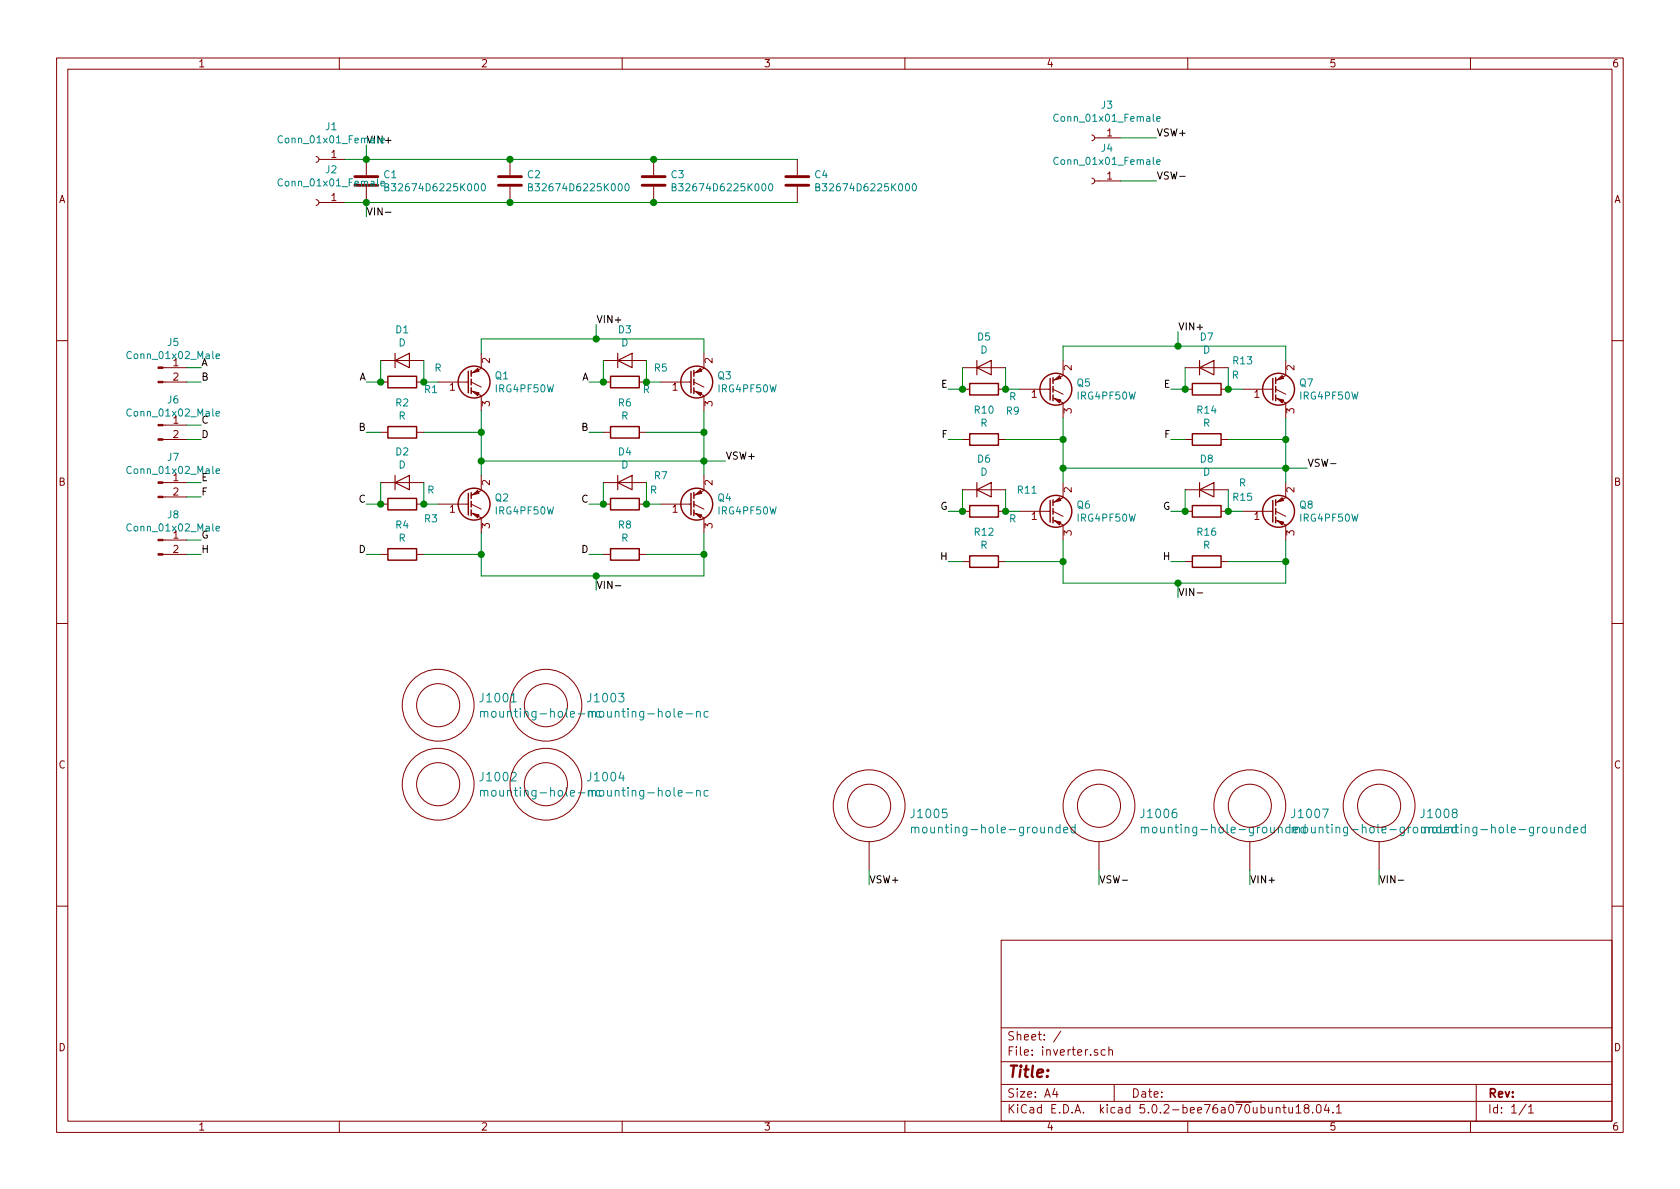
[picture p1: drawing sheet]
EESchema Schematic File Version 4
LIBS:inverter-cache
EELAYER 26 0
EELAYER END
$Descr A4 11693 8268
encoding utf-8
Sheet 1 1
Title ""
Date ""
Rev ""
Comp ""
Comment1 ""
Comment2 ""
Comment3 ""
Comment4 ""
$EndDescr
$Comp
L Transistor_IGBT:IRG4PF50W Q1
U 1 1
P 3250 2650
F 0 "Q1" H 3441 2696 50  0000 L CNN
F 1 "IRG4PF50W" H 3441 2605 50  0000 L CNN
F 2 "Package_TO_SOT_THT:TO-247-3_Vertical" H 3450 2575 50  0001 L CIN
F 3 "http://www.irf.com/product-info/datasheets/data/irg4pf50w.pdf" H 3250 2650 50  0001 L CNN
	1    3250 2650
	1    0    0    -1  
$EndComp
$Comp
L Transistor_IGBT:IRG4PF50W Q2
U 1 1
P 3250 3500
F 0 "Q2" H 3441 3546 50  0000 L CNN
F 1 "IRG4PF50W" H 3441 3455 50  0000 L CNN
F 2 "Package_TO_SOT_THT:TO-247-3_Vertical" H 3450 3425 50  0001 L CIN
F 3 "http://www.irf.com/product-info/datasheets/data/irg4pf50w.pdf" H 3250 3500 50  0001 L CNN
	1    3250 3500
	1    0    0    -1  
$EndComp
$Comp
L Transistor_IGBT:IRG4PF50W Q4
U 1 1
P 4800 3500
F 0 "Q4" H 4991 3546 50  0000 L CNN
F 1 "IRG4PF50W" H 4991 3455 50  0000 L CNN
F 2 "Package_TO_SOT_THT:TO-247-3_Vertical" H 5000 3425 50  0001 L CIN
F 3 "http://www.irf.com/product-info/datasheets/data/irg4pf50w.pdf" H 4800 3500 50  0001 L CNN
	1    4800 3500
	1    0    0    -1  
$EndComp
$Comp
L Device:R R3
U 1 1
P 2800 3500
F 0 "R3" V 2900 3700 50  0000 C CNN
F 1 "R" V 2700 3700 50  0000 C CNN
F 2 "Resistor_SMD:R_1206_3216Metric" V 2730 3500 50  0001 C CNN
F 3 "~" H 2800 3500 50  0001 C CNN
	1    2800 3500
	0    1    1    0   
$EndComp
$Comp
L Device:R R1
U 1 1
P 2800 2650
F 0 "R1" V 2850 2850 50  0000 C CNN
F 1 "R" V 2700 2900 50  0000 C CNN
F 2 "Resistor_SMD:R_1206_3216Metric" V 2730 2650 50  0001 C CNN
F 3 "~" H 2800 2650 50  0001 C CNN
	1    2800 2650
	0    1    1    0   
$EndComp
$Comp
L Device:R R2
U 1 1
P 2800 3000
F 0 "R2" V 2593 3000 50  0000 C CNN
F 1 "R" V 2684 3000 50  0000 C CNN
F 2 "Resistor_SMD:R_1206_3216Metric" V 2730 3000 50  0001 C CNN
F 3 "~" H 2800 3000 50  0001 C CNN
	1    2800 3000
	0    1    1    0   
$EndComp
$Comp
L Device:R R4
U 1 1
P 2800 3850
F 0 "R4" V 2593 3850 50  0000 C CNN
F 1 "R" V 2684 3850 50  0000 C CNN
F 2 "Resistor_SMD:R_1206_3216Metric" V 2730 3850 50  0001 C CNN
F 3 "~" H 2800 3850 50  0001 C CNN
	1    2800 3850
	0    1    1    0   
$EndComp
$Comp
L Device:R R5
U 1 1
P 4350 2650
F 0 "R5" V 4250 2900 50  0000 C CNN
F 1 "R" V 4400 2800 50  0000 C CNN
F 2 "Resistor_SMD:R_1206_3216Metric" V 4280 2650 50  0001 C CNN
F 3 "~" H 4350 2650 50  0001 C CNN
	1    4350 2650
	0    1    1    0   
$EndComp
$Comp
L Device:R R7
U 1 1
P 4350 3500
F 0 "R7" V 4150 3750 50  0000 C CNN
F 1 "R" V 4250 3700 50  0000 C CNN
F 2 "Resistor_SMD:R_1206_3216Metric" V 4280 3500 50  0001 C CNN
F 3 "~" H 4350 3500 50  0001 C CNN
	1    4350 3500
	0    1    1    0   
$EndComp
$Comp
L Device:R R8
U 1 1
P 4350 3850
F 0 "R8" V 4143 3850 50  0000 C CNN
F 1 "R" V 4234 3850 50  0000 C CNN
F 2 "Resistor_SMD:R_1206_3216Metric" V 4280 3850 50  0001 C CNN
F 3 "~" H 4350 3850 50  0001 C CNN
	1    4350 3850
	0    1    1    0   
$EndComp
$Comp
L Device:R R6
U 1 1
P 4350 3000
F 0 "R6" V 4143 3000 50  0000 C CNN
F 1 "R" V 4234 3000 50  0000 C CNN
F 2 "Resistor_SMD:R_1206_3216Metric" V 4280 3000 50  0001 C CNN
F 3 "~" H 4350 3000 50  0001 C CNN
	1    4350 3000
	0    1    1    0   
$EndComp
Wire Wire Line
	3350 2450 3350 2350
Wire Wire Line
	3350 2350 4150 2350
Wire Wire Line
	4900 2350 4900 2450
Wire Wire Line
	4500 2650 4600 2650
Wire Wire Line
	4500 3000 4900 3000
Wire Wire Line
	4900 3000 4900 2850
Wire Wire Line
	4900 3000 4900 3200
Connection ~ 4900 3000
Wire Wire Line
	4200 3000 4100 3000
Wire Wire Line
	4200 2650 4100 2650
Wire Wire Line
	2650 3000 2550 3000
Wire Wire Line
	2950 3000 3350 3000
Wire Wire Line
	3350 3000 3350 2850
Wire Wire Line
	3350 3000 3350 3200
Connection ~ 3350 3000
Wire Wire Line
	3050 3500 2950 3500
Wire Wire Line
	3350 3700 3350 3850
Wire Wire Line
	3350 3850 2950 3850
Wire Wire Line
	4500 3500 4600 3500
Wire Wire Line
	4500 3850 4900 3850
Wire Wire Line
	4900 3850 4900 3700
Wire Wire Line
	3350 3850 3350 4000
Wire Wire Line
	3350 4000 4150 4000
Wire Wire Line
	4900 4000 4900 3850
Connection ~ 3350 3850
Connection ~ 4900 3850
Wire Wire Line
	4150 2350 4150 2250
Connection ~ 4150 2350
Wire Wire Line
	4150 2350 4900 2350
Wire Wire Line
	4150 4000 4150 4100
Connection ~ 4150 4000
Wire Wire Line
	4150 4000 4900 4000
Wire Wire Line
	3350 3200 4900 3200
Connection ~ 3350 3200
Wire Wire Line
	3350 3200 3350 3300
Connection ~ 4900 3200
Wire Wire Line
	4900 3200 4900 3300
Wire Wire Line
	4900 3200 5050 3200
Text Label 5050 3200 0    50   ~ 0
VSW+
Text Label 4150 2250 0    50   ~ 0
VIN+
Text Label 4150 4100 0    50   ~ 0
VIN-
Wire Wire Line
	2650 3500 2550 3500
Wire Wire Line
	2650 3850 2550 3850
Wire Wire Line
	4200 3500 4100 3500
Wire Wire Line
	4200 3850 4100 3850
Text Label 2550 2650 2    50   ~ 0
A
Text Label 4100 2650 2    50   ~ 0
A
Text Label 2550 3000 2    50   ~ 0
B
Text Label 4100 3000 2    50   ~ 0
B
Text Label 2550 3500 2    50   ~ 0
C
Text Label 4100 3500 2    50   ~ 0
C
Text Label 2550 3850 2    50   ~ 0
D
Text Label 4100 3850 2    50   ~ 0
D
$Comp
L Device:C C2
U 1 1
P 3550 1250
F 0 "C2" H 3665 1296 50  0000 L CNN
F 1 "B32674D6225K000" H 3665 1205 50  0000 L CNN
F 2 "Capacitor_THT:C_Rect_L31.5mm_W17.0mm_P27.50mm_MKS4" H 3588 1100 50  0001 C CNN
F 3 "~" H 3550 1250 50  0001 C CNN
	1    3550 1250
	1    0    0    -1  
$EndComp
$Comp
L Device:C C3
U 1 1
P 4550 1250
F 0 "C3" H 4665 1296 50  0000 L CNN
F 1 "B32674D6225K000" H 4665 1205 50  0000 L CNN
F 2 "Capacitor_THT:C_Rect_L31.5mm_W17.0mm_P27.50mm_MKS4" H 4588 1100 50  0001 C CNN
F 3 "~" H 4550 1250 50  0001 C CNN
	1    4550 1250
	1    0    0    -1  
$EndComp
$Comp
L Device:C C4
U 1 1
P 5550 1250
F 0 "C4" H 5665 1296 50  0000 L CNN
F 1 "B32674D6225K000" H 5665 1205 50  0000 L CNN
F 2 "Capacitor_THT:C_Rect_L31.5mm_W17.0mm_P27.50mm_MKS4" H 5588 1100 50  0001 C CNN
F 3 "~" H 5550 1250 50  0001 C CNN
	1    5550 1250
	1    0    0    -1  
$EndComp
$Comp
L Device:C C1
U 1 1
P 2550 1250
F 0 "C1" H 2665 1296 50  0000 L CNN
F 1 "B32674D6225K000" H 2665 1205 50  0000 L CNN
F 2 "Capacitor_THT:C_Rect_L31.5mm_W17.0mm_P27.50mm_MKS4" H 2588 1100 50  0001 C CNN
F 3 "~" H 2550 1250 50  0001 C CNN
	1    2550 1250
	1    0    0    -1  
$EndComp
Wire Wire Line
	2550 1100 3550 1100
Wire Wire Line
	3550 1100 4550 1100
Connection ~ 3550 1100
Wire Wire Line
	4550 1100 5550 1100
Connection ~ 4550 1100
Wire Wire Line
	5550 1400 4550 1400
Wire Wire Line
	4550 1400 3550 1400
Connection ~ 4550 1400
Wire Wire Line
	3550 1400 2550 1400
Connection ~ 3550 1400
Wire Wire Line
	2550 1400 2550 1500
Connection ~ 2550 1400
Wire Wire Line
	2550 1100 2550 1000
Connection ~ 2550 1100
Text Label 2550 1000 0    50   ~ 0
VIN+
Text Label 2550 1500 0    50   ~ 0
VIN-
$Comp
L Transistor_IGBT:IRG4PF50W Q5
U 1 1
P 7300 2700
F 0 "Q5" H 7491 2746 50  0000 L CNN
F 1 "IRG4PF50W" H 7491 2655 50  0000 L CNN
F 2 "Package_TO_SOT_THT:TO-247-3_Vertical" H 7500 2625 50  0001 L CIN
F 3 "http://www.irf.com/product-info/datasheets/data/irg4pf50w.pdf" H 7300 2700 50  0001 L CNN
	1    7300 2700
	1    0    0    -1  
$EndComp
$Comp
L Transistor_IGBT:IRG4PF50W Q7
U 1 1
P 8850 2700
F 0 "Q7" H 9041 2746 50  0000 L CNN
F 1 "IRG4PF50W" H 9041 2655 50  0000 L CNN
F 2 "Package_TO_SOT_THT:TO-247-3_Vertical" H 9050 2625 50  0001 L CIN
F 3 "http://www.irf.com/product-info/datasheets/data/irg4pf50w.pdf" H 8850 2700 50  0001 L CNN
	1    8850 2700
	1    0    0    -1  
$EndComp
$Comp
L Transistor_IGBT:IRG4PF50W Q6
U 1 1
P 7300 3550
F 0 "Q6" H 7491 3596 50  0000 L CNN
F 1 "IRG4PF50W" H 7491 3505 50  0000 L CNN
F 2 "Package_TO_SOT_THT:TO-247-3_Vertical" H 7500 3475 50  0001 L CIN
F 3 "http://www.irf.com/product-info/datasheets/data/irg4pf50w.pdf" H 7300 3550 50  0001 L CNN
	1    7300 3550
	1    0    0    -1  
$EndComp
$Comp
L Transistor_IGBT:IRG4PF50W Q8
U 1 1
P 8850 3550
F 0 "Q8" H 9041 3596 50  0000 L CNN
F 1 "IRG4PF50W" H 9041 3505 50  0000 L CNN
F 2 "Package_TO_SOT_THT:TO-247-3_Vertical" H 9050 3475 50  0001 L CIN
F 3 "http://www.irf.com/product-info/datasheets/data/irg4pf50w.pdf" H 8850 3550 50  0001 L CNN
	1    8850 3550
	1    0    0    -1  
$EndComp
$Comp
L Device:R R11
U 1 1
P 6850 3550
F 0 "R11" V 6700 3850 50  0000 C CNN
F 1 "R" V 6900 3750 50  0000 C CNN
F 2 "Resistor_SMD:R_1206_3216Metric" V 6780 3550 50  0001 C CNN
F 3 "~" H 6850 3550 50  0001 C CNN
	1    6850 3550
	0    1    1    0   
$EndComp
$Comp
L Device:R R9
U 1 1
P 6850 2700
F 0 "R9" V 7000 2900 50  0000 C CNN
F 1 "R" V 6900 2900 50  0000 C CNN
F 2 "Resistor_SMD:R_1206_3216Metric" V 6780 2700 50  0001 C CNN
F 3 "~" H 6850 2700 50  0001 C CNN
	1    6850 2700
	0    1    1    0   
$EndComp
$Comp
L Device:R R10
U 1 1
P 6850 3050
F 0 "R10" V 6643 3050 50  0000 C CNN
F 1 "R" V 6734 3050 50  0000 C CNN
F 2 "Resistor_SMD:R_1206_3216Metric" V 6780 3050 50  0001 C CNN
F 3 "~" H 6850 3050 50  0001 C CNN
	1    6850 3050
	0    1    1    0   
$EndComp
$Comp
L Device:R R12
U 1 1
P 6850 3900
F 0 "R12" V 6643 3900 50  0000 C CNN
F 1 "R" V 6734 3900 50  0000 C CNN
F 2 "Resistor_SMD:R_1206_3216Metric" V 6780 3900 50  0001 C CNN
F 3 "~" H 6850 3900 50  0001 C CNN
	1    6850 3900
	0    1    1    0   
$EndComp
$Comp
L Device:R R13
U 1 1
P 8400 2700
F 0 "R13" V 8200 2950 50  0000 C CNN
F 1 "R" V 8300 2900 50  0000 C CNN
F 2 "Resistor_SMD:R_1206_3216Metric" V 8330 2700 50  0001 C CNN
F 3 "~" H 8400 2700 50  0001 C CNN
	1    8400 2700
	0    1    1    0   
$EndComp
$Comp
L Device:R R15
U 1 1
P 8400 3550
F 0 "R15" V 8300 3800 50  0000 C CNN
F 1 "R" V 8200 3800 50  0000 C CNN
F 2 "Resistor_SMD:R_1206_3216Metric" V 8330 3550 50  0001 C CNN
F 3 "~" H 8400 3550 50  0001 C CNN
	1    8400 3550
	0    1    1    0   
$EndComp
$Comp
L Device:R R16
U 1 1
P 8400 3900
F 0 "R16" V 8193 3900 50  0000 C CNN
F 1 "R" V 8284 3900 50  0000 C CNN
F 2 "Resistor_SMD:R_1206_3216Metric" V 8330 3900 50  0001 C CNN
F 3 "~" H 8400 3900 50  0001 C CNN
	1    8400 3900
	0    1    1    0   
$EndComp
$Comp
L Device:R R14
U 1 1
P 8400 3050
F 0 "R14" V 8193 3050 50  0000 C CNN
F 1 "R" V 8284 3050 50  0000 C CNN
F 2 "Resistor_SMD:R_1206_3216Metric" V 8330 3050 50  0001 C CNN
F 3 "~" H 8400 3050 50  0001 C CNN
	1    8400 3050
	0    1    1    0   
$EndComp
Wire Wire Line
	7000 2700 7100 2700
Wire Wire Line
	7400 2500 7400 2400
Wire Wire Line
	7400 2400 8200 2400
Wire Wire Line
	8950 2400 8950 2500
Wire Wire Line
	8550 2700 8650 2700
Wire Wire Line
	8550 3050 8950 3050
Wire Wire Line
	8950 3050 8950 2900
Wire Wire Line
	8950 3050 8950 3250
Connection ~ 8950 3050
Wire Wire Line
	8250 3050 8150 3050
Wire Wire Line
	8250 2700 8150 2700
Wire Wire Line
	6700 2700 6600 2700
Wire Wire Line
	6700 3050 6600 3050
Wire Wire Line
	7000 3050 7400 3050
Wire Wire Line
	7400 3050 7400 2900
Wire Wire Line
	7400 3050 7400 3250
Connection ~ 7400 3050
Wire Wire Line
	7100 3550 7000 3550
Wire Wire Line
	7400 3750 7400 3900
Wire Wire Line
	7400 3900 7000 3900
Wire Wire Line
	8550 3550 8650 3550
Wire Wire Line
	8550 3900 8950 3900
Wire Wire Line
	8950 3900 8950 3750
Wire Wire Line
	7400 3900 7400 4050
Wire Wire Line
	7400 4050 8200 4050
Wire Wire Line
	8950 4050 8950 3900
Connection ~ 7400 3900
Connection ~ 8950 3900
Wire Wire Line
	8200 2400 8200 2300
Connection ~ 8200 2400
Wire Wire Line
	8200 2400 8950 2400
Wire Wire Line
	8200 4050 8200 4150
Connection ~ 8200 4050
Wire Wire Line
	8200 4050 8950 4050
Wire Wire Line
	7400 3250 8950 3250
Connection ~ 7400 3250
Wire Wire Line
	7400 3250 7400 3350
Connection ~ 8950 3250
Wire Wire Line
	8950 3250 8950 3350
Wire Wire Line
	8950 3250 9100 3250
Text Label 9100 3250 0    50   ~ 0
VSW-
Text Label 8200 2300 0    50   ~ 0
VIN+
Text Label 8200 4150 0    50   ~ 0
VIN-
Wire Wire Line
	6700 3550 6600 3550
Wire Wire Line
	6700 3900 6600 3900
Wire Wire Line
	8250 3550 8150 3550
Wire Wire Line
	8250 3900 8150 3900
Text Label 6600 2700 2    50   ~ 0
E
Text Label 8150 2700 2    50   ~ 0
E
Text Label 6600 3050 2    50   ~ 0
F
Text Label 8150 3050 2    50   ~ 0
F
Text Label 6600 3550 2    50   ~ 0
G
Text Label 8150 3550 2    50   ~ 0
G
Text Label 6600 3900 2    50   ~ 0
H
Text Label 8150 3900 2    50   ~ 0
H
$Comp
L Connector:Conn_01x01_Female J1
U 1 1
P 2200 1100
F 0 "J1" H 2094 875 50  0000 C CNN
F 1 "Conn_01x01_Female" H 2094 966 50  0000 C CNN
F 2 "wbraun_smd:7693-term" H 2200 1100 50  0001 C CNN
F 3 "~" H 2200 1100 50  0001 C CNN
	1    2200 1100
	-1   0    0    1   
$EndComp
$Comp
L Connector:Conn_01x01_Female J2
U 1 1
P 2200 1400
F 0 "J2" H 2094 1175 50  0000 C CNN
F 1 "Conn_01x01_Female" H 2094 1266 50  0000 C CNN
F 2 "wbraun_smd:7693-term" H 2200 1400 50  0001 C CNN
F 3 "~" H 2200 1400 50  0001 C CNN
	1    2200 1400
	-1   0    0    1   
$EndComp
$Comp
L Connector:Conn_01x01_Female J3
U 1 1
P 7600 950
F 0 "J3" H 7494 725 50  0000 C CNN
F 1 "Conn_01x01_Female" H 7494 816 50  0000 C CNN
F 2 "wbraun_smd:7693-term" H 7600 950 50  0001 C CNN
F 3 "~" H 7600 950 50  0001 C CNN
	1    7600 950 
	-1   0    0    1   
$EndComp
$Comp
L Connector:Conn_01x01_Female J4
U 1 1
P 7600 1250
F 0 "J4" H 7494 1025 50  0000 C CNN
F 1 "Conn_01x01_Female" H 7494 1116 50  0000 C CNN
F 2 "wbraun_smd:7693-term" H 7600 1250 50  0001 C CNN
F 3 "~" H 7600 1250 50  0001 C CNN
	1    7600 1250
	-1   0    0    1   
$EndComp
Wire Wire Line
	7800 950  8050 950 
Wire Wire Line
	7800 1250 8050 1250
Wire Wire Line
	2400 1100 2550 1100
Wire Wire Line
	2400 1400 2550 1400
Text Label 8050 1250 0    50   ~ 0
VSW-
Text Label 8050 950  0    50   ~ 0
VSW+
$Comp
L Connector:Conn_01x02_Male J5
U 1 1
P 1100 2550
F 0 "J5" H 1206 2728 50  0000 C CNN
F 1 "Conn_01x02_Male" H 1206 2637 50  0000 C CNN
F 2 "Connector_PinHeader_2.54mm:PinHeader_1x02_P2.54mm_Vertical" H 1100 2550 50  0001 C CNN
F 3 "~" H 1100 2550 50  0001 C CNN
	1    1100 2550
	1    0    0    -1  
$EndComp
$Comp
L Connector:Conn_01x02_Male J6
U 1 1
P 1100 2950
F 0 "J6" H 1206 3128 50  0000 C CNN
F 1 "Conn_01x02_Male" H 1206 3037 50  0000 C CNN
F 2 "Connector_PinHeader_2.54mm:PinHeader_1x02_P2.54mm_Vertical" H 1100 2950 50  0001 C CNN
F 3 "~" H 1100 2950 50  0001 C CNN
	1    1100 2950
	1    0    0    -1  
$EndComp
$Comp
L Connector:Conn_01x02_Male J7
U 1 1
P 1100 3350
F 0 "J7" H 1206 3528 50  0000 C CNN
F 1 "Conn_01x02_Male" H 1206 3437 50  0000 C CNN
F 2 "Connector_PinHeader_2.54mm:PinHeader_1x02_P2.54mm_Vertical" H 1100 3350 50  0001 C CNN
F 3 "~" H 1100 3350 50  0001 C CNN
	1    1100 3350
	1    0    0    -1  
$EndComp
$Comp
L Connector:Conn_01x02_Male J8
U 1 1
P 1100 3750
F 0 "J8" H 1206 3928 50  0000 C CNN
F 1 "Conn_01x02_Male" H 1206 3837 50  0000 C CNN
F 2 "Connector_PinHeader_2.54mm:PinHeader_1x02_P2.54mm_Vertical" H 1100 3750 50  0001 C CNN
F 3 "~" H 1100 3750 50  0001 C CNN
	1    1100 3750
	1    0    0    -1  
$EndComp
Wire Wire Line
	1300 2550 1400 2550
Wire Wire Line
	1300 2650 1400 2650
Wire Wire Line
	1300 2950 1400 2950
Wire Wire Line
	1300 3050 1400 3050
Wire Wire Line
	1300 3350 1400 3350
Wire Wire Line
	1300 3450 1400 3450
Wire Wire Line
	1300 3750 1400 3750
Wire Wire Line
	1300 3850 1400 3850
Text Label 1400 2550 0    50   ~ 0
A
Text Label 1400 2650 0    50   ~ 0
B
Text Label 1400 2950 0    50   ~ 0
C
Text Label 1400 3050 0    50   ~ 0
D
Text Label 1400 3350 0    50   ~ 0
E
Text Label 1400 3450 0    50   ~ 0
F
Text Label 1400 3750 0    50   ~ 0
G
Text Label 1400 3850 0    50   ~ 0
H
$Comp
L Device:D D1
U 1 1
P 2800 2500
F 0 "D1" H 2800 2716 50  0000 C CNN
F 1 "D" H 2800 2625 50  0000 C CNN
F 2 "Diode_SMD:D_SOD-123F" H 2800 2500 50  0001 C CNN
F 3 "~" H 2800 2500 50  0001 C CNN
	1    2800 2500
	1    0    0    -1  
$EndComp
$Comp
L Device:D D2
U 1 1
P 2800 3350
F 0 "D2" H 2800 3566 50  0000 C CNN
F 1 "D" H 2800 3475 50  0000 C CNN
F 2 "Diode_SMD:D_SOD-123F" H 2800 3350 50  0001 C CNN
F 3 "~" H 2800 3350 50  0001 C CNN
	1    2800 3350
	1    0    0    -1  
$EndComp
$Comp
L Device:D D4
U 1 1
P 4350 3350
F 0 "D4" H 4350 3566 50  0000 C CNN
F 1 "D" H 4350 3475 50  0000 C CNN
F 2 "Diode_SMD:D_SOD-123F" H 4350 3350 50  0001 C CNN
F 3 "~" H 4350 3350 50  0001 C CNN
	1    4350 3350
	1    0    0    -1  
$EndComp
$Comp
L Device:D D3
U 1 1
P 4350 2500
F 0 "D3" H 4350 2716 50  0000 C CNN
F 1 "D" H 4350 2625 50  0000 C CNN
F 2 "Diode_SMD:D_SOD-123F" H 4350 2500 50  0001 C CNN
F 3 "~" H 4350 2500 50  0001 C CNN
	1    4350 2500
	1    0    0    -1  
$EndComp
$Comp
L Device:D D5
U 1 1
P 6850 2550
F 0 "D5" H 6850 2766 50  0000 C CNN
F 1 "D" H 6850 2675 50  0000 C CNN
F 2 "Diode_SMD:D_SOD-123F" H 6850 2550 50  0001 C CNN
F 3 "~" H 6850 2550 50  0001 C CNN
	1    6850 2550
	1    0    0    -1  
$EndComp
$Comp
L Device:D D6
U 1 1
P 6850 3400
F 0 "D6" H 6850 3616 50  0000 C CNN
F 1 "D" H 6850 3525 50  0000 C CNN
F 2 "Diode_SMD:D_SOD-123F" H 6850 3400 50  0001 C CNN
F 3 "~" H 6850 3400 50  0001 C CNN
	1    6850 3400
	1    0    0    -1  
$EndComp
$Comp
L Device:D D8
U 1 1
P 8400 3400
F 0 "D8" H 8400 3616 50  0000 C CNN
F 1 "D" H 8400 3525 50  0000 C CNN
F 2 "Diode_SMD:D_SOD-123F" H 8400 3400 50  0001 C CNN
F 3 "~" H 8400 3400 50  0001 C CNN
	1    8400 3400
	1    0    0    -1  
$EndComp
$Comp
L Device:D D7
U 1 1
P 8400 2550
F 0 "D7" H 8400 2766 50  0000 C CNN
F 1 "D" H 8400 2675 50  0000 C CNN
F 2 "Diode_SMD:D_SOD-123F" H 8400 2550 50  0001 C CNN
F 3 "~" H 8400 2550 50  0001 C CNN
	1    8400 2550
	1    0    0    -1  
$EndComp
Wire Wire Line
	2950 2650 3050 2650
Wire Wire Line
	2550 2650 2650 2650
Wire Wire Line
	2950 2500 2950 2650
Connection ~ 2950 2650
Wire Wire Line
	2650 2500 2650 2650
Connection ~ 2650 2650
Wire Wire Line
	2950 3350 2950 3500
Connection ~ 2950 3500
Wire Wire Line
	2650 3350 2650 3500
Connection ~ 2650 3500
Wire Wire Line
	7000 2550 7000 2700
Connection ~ 7000 2700
Wire Wire Line
	6700 2550 6700 2700
Connection ~ 6700 2700
Wire Wire Line
	7000 3400 7000 3550
Connection ~ 7000 3550
Wire Wire Line
	6700 3400 6700 3550
Connection ~ 6700 3550
Wire Wire Line
	8550 2550 8550 2700
Connection ~ 8550 2700
Wire Wire Line
	8250 2550 8250 2700
Connection ~ 8250 2700
Wire Wire Line
	8250 3400 8250 3550
Connection ~ 8250 3550
Wire Wire Line
	8550 3400 8550 3550
Connection ~ 8550 3550
$Comp
L Transistor_IGBT:IRG4PF50W Q3
U 1 1
P 4800 2650
F 0 "Q3" H 4991 2696 50  0000 L CNN
F 1 "IRG4PF50W" H 4991 2605 50  0000 L CNN
F 2 "Package_TO_SOT_THT:TO-247-3_Vertical" H 5000 2575 50  0001 L CIN
F 3 "http://www.irf.com/product-info/datasheets/data/irg4pf50w.pdf" H 4800 2650 50  0001 L CNN
	1    4800 2650
	1    0    0    -1  
$EndComp
Wire Wire Line
	4500 2500 4500 2650
Connection ~ 4500 2650
Wire Wire Line
	4200 2500 4200 2650
Connection ~ 4200 2650
Wire Wire Line
	4500 3350 4500 3500
Connection ~ 4500 3500
Wire Wire Line
	4200 3350 4200 3500
Connection ~ 4200 3500
$Comp
L wbraun_ic_lib:mounting-hole-nc J1003
U 1 1
P 3800 4900
F 0 "J1003" H 4078 4953 60  0000 L CNN
F 1 "mounting-hole-nc" H 4078 4847 60  0000 L CNN
F 2 "wbraun_smd:M3-through-hole" H 3800 4900 60  0001 C CNN
F 3 "" H 3800 4900 60  0001 C CNN
	1    3800 4900
	1    0    0    -1  
$EndComp
$Comp
L wbraun_ic_lib:mounting-hole-nc J1001
U 1 1
P 3050 4900
F 0 "J1001" H 3328 4953 60  0000 L CNN
F 1 "mounting-hole-nc" H 3328 4847 60  0000 L CNN
F 2 "wbraun_smd:M3-through-hole" H 3050 4900 60  0001 C CNN
F 3 "" H 3050 4900 60  0001 C CNN
	1    3050 4900
	1    0    0    -1  
$EndComp
$Comp
L wbraun_ic_lib:mounting-hole-nc J1002
U 1 1
P 3050 5450
F 0 "J1002" H 3328 5503 60  0000 L CNN
F 1 "mounting-hole-nc" H 3328 5397 60  0000 L CNN
F 2 "wbraun_smd:M3-through-hole" H 3050 5450 60  0001 C CNN
F 3 "" H 3050 5450 60  0001 C CNN
	1    3050 5450
	1    0    0    -1  
$EndComp
$Comp
L wbraun_ic_lib:mounting-hole-nc J1004
U 1 1
P 3800 5450
F 0 "J1004" H 4078 5503 60  0000 L CNN
F 1 "mounting-hole-nc" H 4078 5397 60  0000 L CNN
F 2 "wbraun_smd:M3-through-hole" H 3800 5450 60  0001 C CNN
F 3 "" H 3800 5450 60  0001 C CNN
	1    3800 5450
	1    0    0    -1  
$EndComp
$Comp
L wbraun_ic_lib:mounting-hole-grounded J1005
U 1 1
P 6050 5600
F 0 "J1005" H 6328 5547 60  0000 L CNN
F 1 "mounting-hole-grounded" H 6328 5441 60  0000 L CNN
F 2 "wbraun_smd:M3-tight-fit-pan-head" H 6050 5600 60  0001 C CNN
F 3 "" H 6050 5600 60  0001 C CNN
	1    6050 5600
	1    0    0    -1  
$EndComp
$Comp
L wbraun_ic_lib:mounting-hole-grounded J1006
U 1 1
P 7650 5600
F 0 "J1006" H 7928 5547 60  0000 L CNN
F 1 "mounting-hole-grounded" H 7928 5441 60  0000 L CNN
F 2 "wbraun_smd:M3-tight-fit-pan-head" H 7650 5600 60  0001 C CNN
F 3 "" H 7650 5600 60  0001 C CNN
	1    7650 5600
	1    0    0    -1  
$EndComp
$Comp
L wbraun_ic_lib:mounting-hole-grounded J1007
U 1 1
P 8700 5600
F 0 "J1007" H 8978 5547 60  0000 L CNN
F 1 "mounting-hole-grounded" H 8978 5441 60  0000 L CNN
F 2 "wbraun_smd:M3-tight-fit-pan-head" H 8700 5600 60  0001 C CNN
F 3 "" H 8700 5600 60  0001 C CNN
	1    8700 5600
	1    0    0    -1  
$EndComp
$Comp
L wbraun_ic_lib:mounting-hole-grounded J1008
U 1 1
P 9600 5600
F 0 "J1008" H 9878 5547 60  0000 L CNN
F 1 "mounting-hole-grounded" H 9878 5441 60  0000 L CNN
F 2 "wbraun_smd:M3-tight-fit-pan-head" H 9600 5600 60  0001 C CNN
F 3 "" H 9600 5600 60  0001 C CNN
	1    9600 5600
	1    0    0    -1  
$EndComp
Wire Wire Line
	6050 6050 6050 6150
Wire Wire Line
	7650 6050 7650 6150
Wire Wire Line
	8700 6050 8700 6150
Wire Wire Line
	9600 6050 9600 6150
Text Label 6050 6150 0    50   ~ 0
VSW+
Text Label 7650 6150 0    50   ~ 0
VSW-
Text Label 8700 6150 0    50   ~ 0
VIN+
Text Label 9600 6150 0    50   ~ 0
VIN-
$EndSCHEMATC
